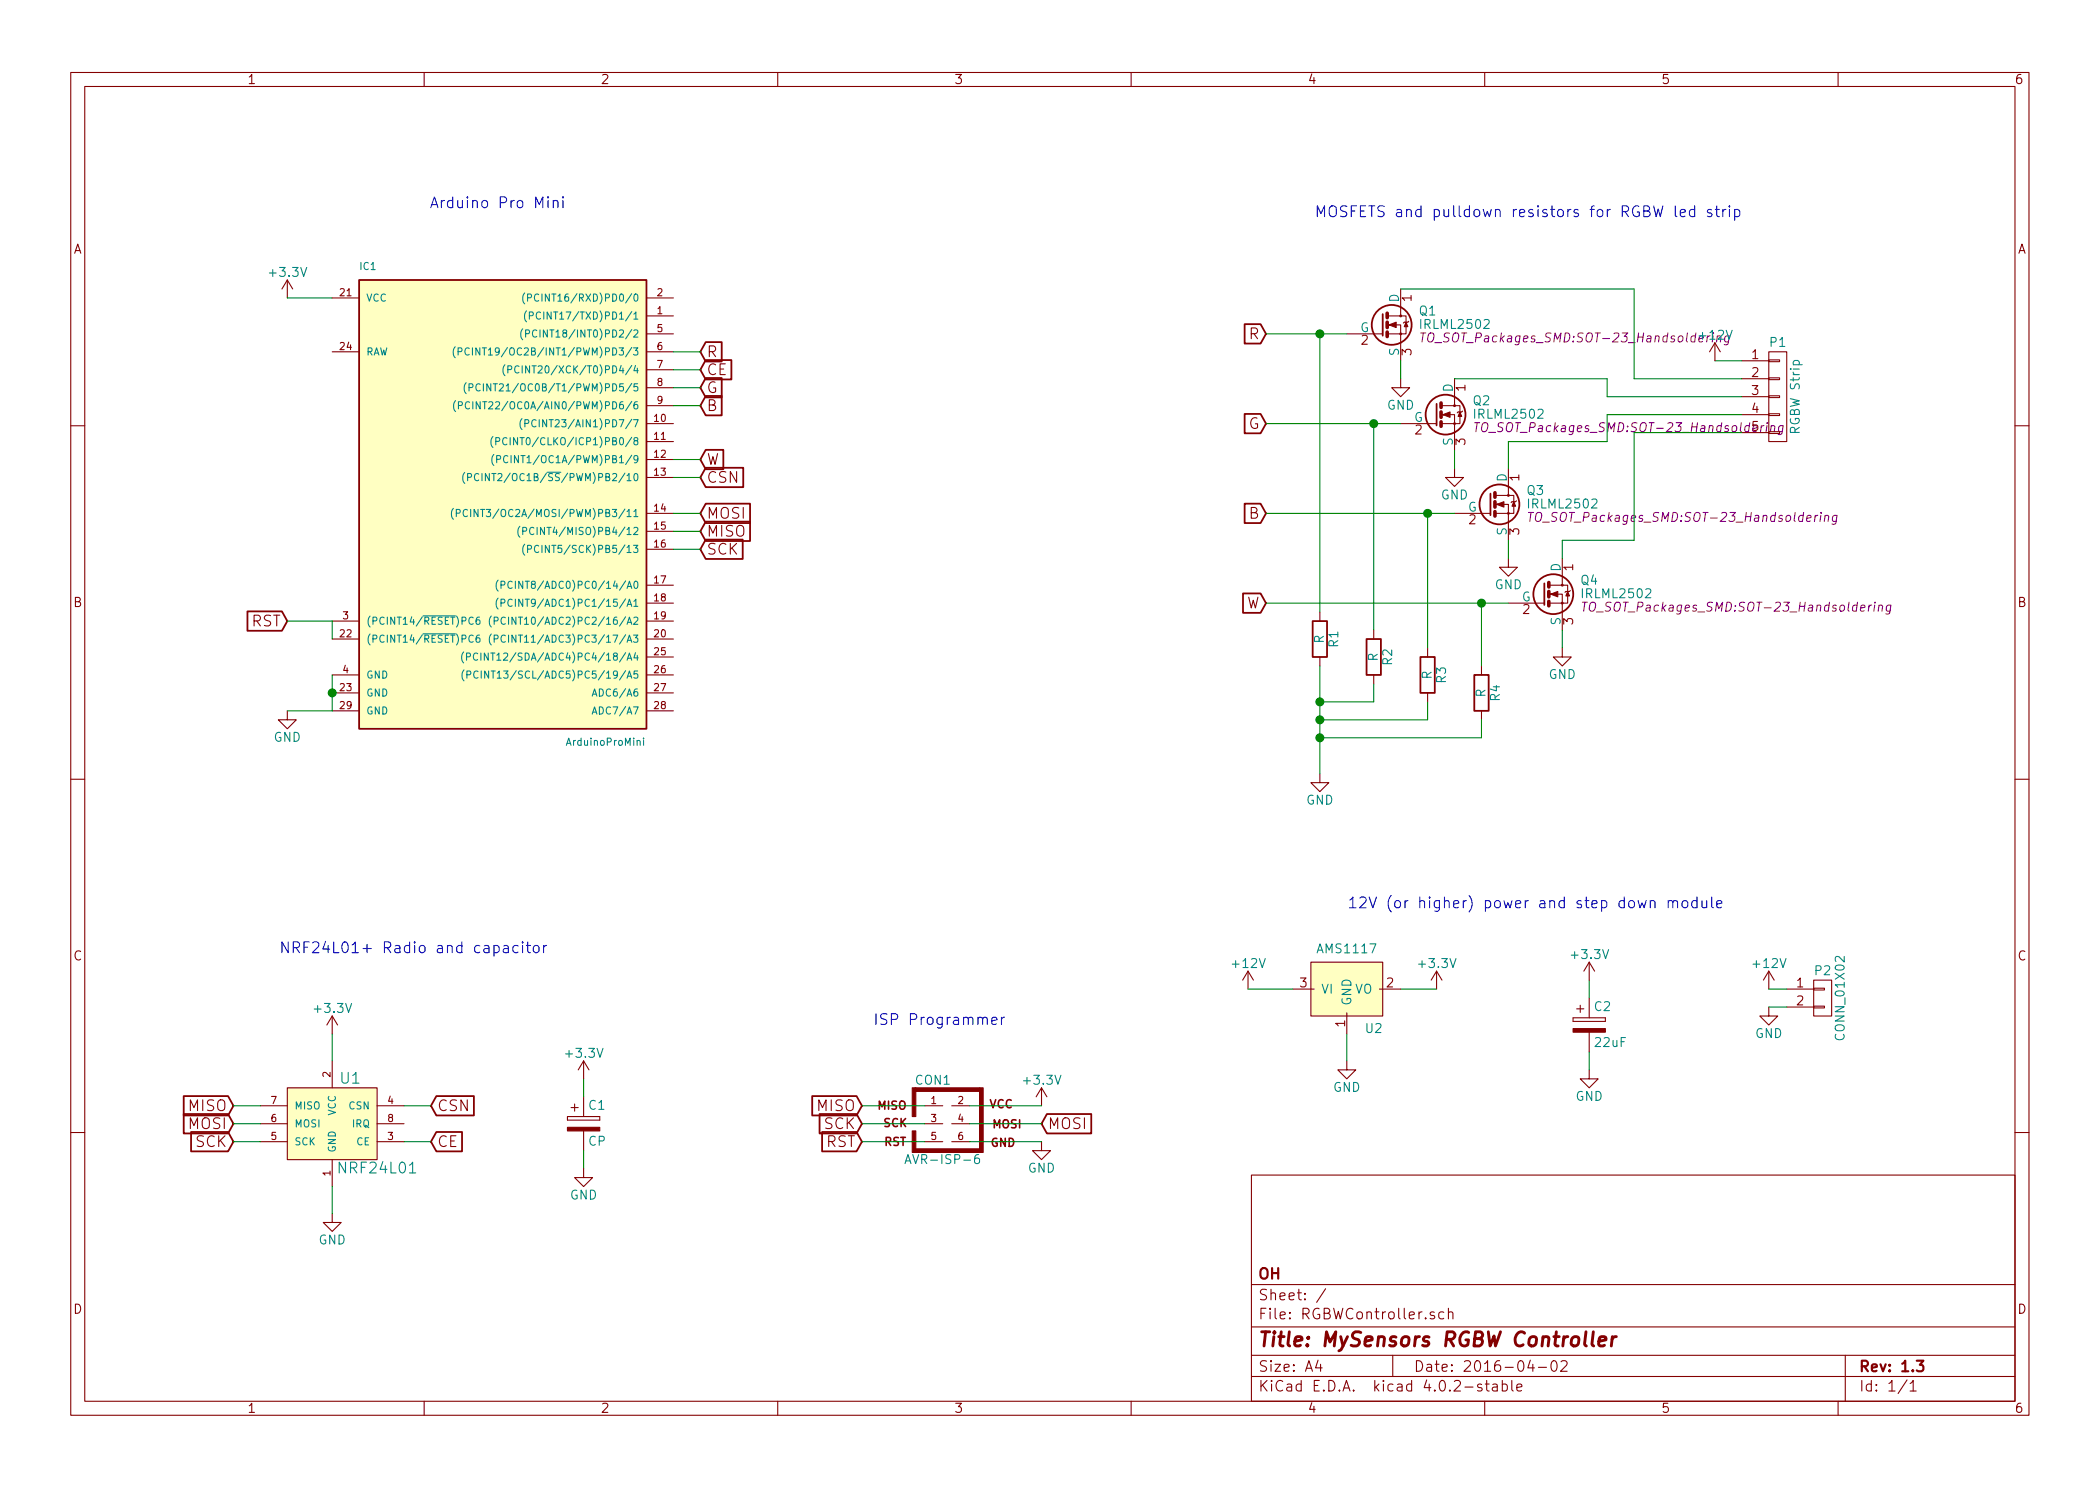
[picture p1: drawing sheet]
EESchema Schematic File Version 2
LIBS:power
LIBS:device
LIBS:transistors
LIBS:conn
LIBS:linear
LIBS:regul
LIBS:74xx
LIBS:cmos4000
LIBS:adc-dac
LIBS:memory
LIBS:xilinx
LIBS:microcontrollers
LIBS:dsp
LIBS:microchip
LIBS:analog_switches
LIBS:motorola
LIBS:texas
LIBS:intel
LIBS:audio
LIBS:interface
LIBS:digital-audio
LIBS:philips
LIBS:display
LIBS:cypress
LIBS:siliconi
LIBS:opto
LIBS:atmel
LIBS:contrib
LIBS:valves
LIBS:mysensors_arduino
LIBS:mysensors_connectors
LIBS:mysensors_logic
LIBS:mysensors_mcu
LIBS:mysensors_memories
LIBS:mysensors_network
LIBS:mysensors_radios
LIBS:mysensors_regulators
LIBS:mysensors_security
LIBS:mysensors_sensors
LIBS:irfz44n
LIBS:RGBWController-cache
EELAYER 25 0
EELAYER END
$Descr A4 11693 8268
encoding utf-8
Sheet 1 1
Title "MySensors RGBW Controller"
Date "2016-04-02"
Rev "1.3"
Comp "OH"
Comment1 ""
Comment2 ""
Comment3 ""
Comment4 ""
$EndDescr
$Comp
L ArduinoProMini IC1
U 1 1
P 2750 2750
F 0 "IC1" H 2000 4000 40  0000 L BNN
F 1 "ArduinoProMini" H 3150 1350 40  0000 L BNN
F 2 "mysensors_arduino:pro_mini" H 2750 2750 30  0001 C CIN
F 3 "" H 2750 2750 60  0000 C CNN
	1    2750 2750
	1    0    0    -1  
$EndComp
Text GLabel 3900 2950 2    60   Input ~ 0
MISO
Text GLabel 3900 3050 2    60   Input ~ 0
SCK
Text GLabel 3900 2850 2    60   Input ~ 0
MOSI
Text GLabel 3900 2650 2    60   Input ~ 0
CSN
Text GLabel 3900 2050 2    60   Input ~ 0
CE
$Comp
L GND #PWR01
U 1 1
P 1600 3950
F 0 "#PWR01" H 1600 3700 50  0001 C CNN
F 1 "GND" H 1600 3800 50  0000 C CNN
F 2 "" H 1600 3950 50  0000 C CNN
F 3 "" H 1600 3950 50  0000 C CNN
	1    1600 3950
	1    0    0    -1  
$EndComp
$Comp
L +3.3V #PWR02
U 1 1
P 1600 1650
F 0 "#PWR02" H 1600 1500 50  0001 C CNN
F 1 "+3.3V" H 1600 1790 50  0000 C CNN
F 2 "" H 1600 1650 50  0000 C CNN
F 3 "" H 1600 1650 50  0000 C CNN
	1    1600 1650
	1    0    0    -1  
$EndComp
Text GLabel 3900 1950 2    60   Input ~ 0
R
Text GLabel 3900 2150 2    60   Input ~ 0
G
Text GLabel 3900 2250 2    60   Input ~ 0
B
Text GLabel 3900 2550 2    60   Input ~ 0
W
Text GLabel 7050 2350 0    60   Input ~ 0
G
Text GLabel 7050 2850 0    60   Input ~ 0
B
Text GLabel 7050 3350 0    60   Input ~ 0
W
Text GLabel 7050 1850 0    60   Input ~ 0
R
$Comp
L IRFZ44N Q1
U 1 1
P 7700 1800
F 0 "Q1" H 7900 1875 50  0000 L CNN
F 1 "IRLML2502" H 7900 1800 50  0000 L CNN
F 2 "TO_SOT_Packages_SMD:SOT-23_Handsoldering" H 7900 1725 50  0000 L CIN
F 3 "" H 7700 1800 50  0000 L CNN
	1    7700 1800
	1    0    0    -1  
$EndComp
$Comp
L IRFZ44N Q2
U 1 1
P 8000 2300
F 0 "Q2" H 8200 2375 50  0000 L CNN
F 1 "IRLML2502" H 8200 2300 50  0000 L CNN
F 2 "TO_SOT_Packages_SMD:SOT-23_Handsoldering" H 8200 2225 50  0000 L CIN
F 3 "" H 8000 2300 50  0000 L CNN
	1    8000 2300
	1    0    0    -1  
$EndComp
$Comp
L IRFZ44N Q3
U 1 1
P 8300 2800
F 0 "Q3" H 8500 2875 50  0000 L CNN
F 1 "IRLML2502" H 8500 2800 50  0000 L CNN
F 2 "TO_SOT_Packages_SMD:SOT-23_Handsoldering" H 8500 2725 50  0000 L CIN
F 3 "" H 8300 2800 50  0000 L CNN
	1    8300 2800
	1    0    0    -1  
$EndComp
$Comp
L IRFZ44N Q4
U 1 1
P 8600 3300
F 0 "Q4" H 8800 3375 50  0000 L CNN
F 1 "IRLML2502" H 8800 3300 50  0000 L CNN
F 2 "TO_SOT_Packages_SMD:SOT-23_Handsoldering" H 8800 3225 50  0000 L CIN
F 3 "" H 8600 3300 50  0000 L CNN
	1    8600 3300
	1    0    0    -1  
$EndComp
$Comp
L CONN_01X05 P1
U 1 1
P 9900 2200
F 0 "P1" H 9900 2500 50  0000 C CNN
F 1 "RGBW Strip" V 10000 2200 50  0000 C CNN
F 2 "Connect:bornier5" H 9900 2200 50  0001 C CNN
F 3 "" H 9900 2200 50  0000 C CNN
	1    9900 2200
	1    0    0    -1  
$EndComp
$Comp
L GND #PWR03
U 1 1
P 7350 4300
F 0 "#PWR03" H 7350 4050 50  0001 C CNN
F 1 "GND" H 7350 4150 50  0000 C CNN
F 2 "" H 7350 4300 50  0000 C CNN
F 3 "" H 7350 4300 50  0000 C CNN
	1    7350 4300
	1    0    0    -1  
$EndComp
$Comp
L R R4
U 1 1
P 8250 3850
F 0 "R4" V 8330 3850 50  0000 C CNN
F 1 "R" V 8250 3850 50  0000 C CNN
F 2 "Resistors_SMD:R_1206_HandSoldering" V 8180 3850 50  0001 C CNN
F 3 "" H 8250 3850 50  0000 C CNN
	1    8250 3850
	1    0    0    -1  
$EndComp
$Comp
L R R3
U 1 1
P 7950 3750
F 0 "R3" V 8030 3750 50  0000 C CNN
F 1 "R" V 7950 3750 50  0000 C CNN
F 2 "Resistors_SMD:R_1206_HandSoldering" V 7880 3750 50  0001 C CNN
F 3 "" H 7950 3750 50  0000 C CNN
	1    7950 3750
	1    0    0    -1  
$EndComp
$Comp
L R R2
U 1 1
P 7650 3650
F 0 "R2" V 7730 3650 50  0000 C CNN
F 1 "R" V 7650 3650 50  0000 C CNN
F 2 "Resistors_SMD:R_1206_HandSoldering" V 7580 3650 50  0001 C CNN
F 3 "" H 7650 3650 50  0000 C CNN
	1    7650 3650
	1    0    0    -1  
$EndComp
$Comp
L R R1
U 1 1
P 7350 3550
F 0 "R1" V 7430 3550 50  0000 C CNN
F 1 "R" V 7350 3550 50  0000 C CNN
F 2 "Resistors_SMD:R_1206_HandSoldering" V 7280 3550 50  0001 C CNN
F 3 "" H 7350 3550 50  0000 C CNN
	1    7350 3550
	1    0    0    -1  
$EndComp
$Comp
L GND #PWR04
U 1 1
P 7800 2100
F 0 "#PWR04" H 7800 1850 50  0001 C CNN
F 1 "GND" H 7800 1950 50  0000 C CNN
F 2 "" H 7800 2100 50  0000 C CNN
F 3 "" H 7800 2100 50  0000 C CNN
	1    7800 2100
	1    0    0    -1  
$EndComp
$Comp
L GND #PWR05
U 1 1
P 8100 2600
F 0 "#PWR05" H 8100 2350 50  0001 C CNN
F 1 "GND" H 8100 2450 50  0000 C CNN
F 2 "" H 8100 2600 50  0000 C CNN
F 3 "" H 8100 2600 50  0000 C CNN
	1    8100 2600
	1    0    0    -1  
$EndComp
$Comp
L GND #PWR06
U 1 1
P 8400 3100
F 0 "#PWR06" H 8400 2850 50  0001 C CNN
F 1 "GND" H 8400 2950 50  0000 C CNN
F 2 "" H 8400 3100 50  0000 C CNN
F 3 "" H 8400 3100 50  0000 C CNN
	1    8400 3100
	1    0    0    -1  
$EndComp
$Comp
L GND #PWR07
U 1 1
P 8700 3600
F 0 "#PWR07" H 8700 3350 50  0001 C CNN
F 1 "GND" H 8700 3450 50  0000 C CNN
F 2 "" H 8700 3600 50  0000 C CNN
F 3 "" H 8700 3600 50  0000 C CNN
	1    8700 3600
	1    0    0    -1  
$EndComp
Wire Wire Line
	3750 3050 3900 3050
Wire Wire Line
	3900 2950 3750 2950
Wire Wire Line
	3750 2850 3900 2850
Wire Wire Line
	3750 2650 3900 2650
Wire Wire Line
	1850 3750 1850 3950
Connection ~ 1850 3850
Wire Wire Line
	1850 1650 1600 1650
Wire Wire Line
	3900 2150 3750 2150
Wire Wire Line
	3900 2250 3750 2250
Wire Wire Line
	3900 1950 3750 1950
Wire Wire Line
	3900 2550 3750 2550
Wire Wire Line
	3750 2050 3900 2050
Wire Wire Line
	1850 3950 1600 3950
Wire Wire Line
	9550 2000 9700 2000
Wire Wire Line
	8100 2600 8100 2500
Wire Wire Line
	8400 3100 8400 3000
Wire Wire Line
	8700 3600 8700 3500
Wire Wire Line
	9100 2100 9700 2100
Wire Wire Line
	8100 2100 8950 2100
Wire Wire Line
	8950 2100 8950 2200
Wire Wire Line
	8950 2200 9700 2200
Wire Wire Line
	8400 2600 8400 2450
Wire Wire Line
	8400 2450 8950 2450
Wire Wire Line
	8950 2450 8950 2300
Wire Wire Line
	8950 2300 9700 2300
Wire Wire Line
	8700 3100 8700 3000
Wire Wire Line
	8700 3000 9100 3000
Wire Wire Line
	9100 3000 9100 2400
Wire Wire Line
	9100 2400 9700 2400
Wire Wire Line
	7800 2000 7800 2100
Wire Wire Line
	7800 1600 9100 1600
Wire Wire Line
	9100 1600 9100 2100
Wire Wire Line
	7350 3700 7350 4300
Wire Wire Line
	7650 3800 7650 3900
Wire Wire Line
	7650 3900 7350 3900
Connection ~ 7350 3900
Wire Wire Line
	7950 3900 7950 4000
Wire Wire Line
	7950 4000 7350 4000
Connection ~ 7350 4000
Wire Wire Line
	8250 4000 8250 4100
Wire Wire Line
	8250 4100 7350 4100
Connection ~ 7350 4100
Wire Wire Line
	7050 1850 7500 1850
Wire Wire Line
	7050 2350 7800 2350
Wire Wire Line
	7050 2850 8100 2850
Wire Wire Line
	7050 3350 8400 3350
Wire Wire Line
	7350 3400 7350 1850
Connection ~ 7350 1850
Wire Wire Line
	7650 3500 7650 2350
Connection ~ 7650 2350
Wire Wire Line
	7950 3600 7950 2850
Connection ~ 7950 2850
Wire Wire Line
	8250 3700 8250 3350
Connection ~ 8250 3350
$Comp
L NRF24L01 U1
U 1 1
P 1850 6250
F 0 "U1" H 1950 6500 60  0000 C CNN
F 1 "NRF24L01" H 2100 6000 60  0000 C CNN
F 2 "mysensors_radios:NRF24L01" H 1850 6100 60  0001 C CNN
F 3 "" H 1850 6100 60  0000 C CNN
	1    1850 6250
	1    0    0    -1  
$EndComp
$Comp
L +3.3V #PWR08
U 1 1
P 1850 5750
F 0 "#PWR08" H 1850 5600 50  0001 C CNN
F 1 "+3.3V" H 1850 5890 50  0000 C CNN
F 2 "" H 1850 5750 50  0000 C CNN
F 3 "" H 1850 5750 50  0000 C CNN
	1    1850 5750
	1    0    0    -1  
$EndComp
$Comp
L GND #PWR09
U 1 1
P 1850 6750
F 0 "#PWR09" H 1850 6500 50  0001 C CNN
F 1 "GND" H 1850 6600 50  0000 C CNN
F 2 "" H 1850 6750 50  0000 C CNN
F 3 "" H 1850 6750 50  0000 C CNN
	1    1850 6750
	1    0    0    -1  
$EndComp
Text GLabel 1300 6250 0    60   Input ~ 0
MOSI
Text GLabel 1300 6150 0    60   Input ~ 0
MISO
Text GLabel 1300 6350 0    60   Input ~ 0
SCK
Text GLabel 2400 6150 2    60   Input ~ 0
CSN
Text GLabel 2400 6350 2    60   Input ~ 0
CE
Wire Wire Line
	1850 6750 1850 6600
Wire Wire Line
	1850 5900 1850 5750
Wire Wire Line
	1300 6150 1450 6150
Wire Wire Line
	1300 6250 1450 6250
Wire Wire Line
	1300 6350 1450 6350
Wire Wire Line
	2250 6150 2400 6150
Wire Wire Line
	2250 6350 2400 6350
$Comp
L +3.3V #PWR010
U 1 1
P 8000 5500
F 0 "#PWR010" H 8000 5350 50  0001 C CNN
F 1 "+3.3V" H 8000 5640 50  0000 C CNN
F 2 "" H 8000 5500 50  0000 C CNN
F 3 "" H 8000 5500 50  0000 C CNN
	1    8000 5500
	1    0    0    -1  
$EndComp
$Comp
L GND #PWR011
U 1 1
P 9850 5600
F 0 "#PWR011" H 9850 5350 50  0001 C CNN
F 1 "GND" H 9850 5450 50  0000 C CNN
F 2 "" H 9850 5600 50  0000 C CNN
F 3 "" H 9850 5600 50  0000 C CNN
	1    9850 5600
	1    0    0    -1  
$EndComp
$Comp
L CP C1
U 1 1
P 3250 6250
F 0 "C1" H 3275 6350 50  0000 L CNN
F 1 "CP" H 3275 6150 50  0000 L CNN
F 2 "Capacitors_ThroughHole:C_Radial_D5_L11_P2.5" H 3288 6100 50  0001 C CNN
F 3 "" H 3250 6250 50  0000 C CNN
	1    3250 6250
	1    0    0    -1  
$EndComp
Wire Wire Line
	3250 6000 3250 6100
Wire Wire Line
	3250 6400 3250 6500
$Comp
L +12V #PWR012
U 1 1
P 9850 5500
F 0 "#PWR012" H 9850 5350 50  0001 C CNN
F 1 "+12V" H 9850 5640 50  0000 C CNN
F 2 "" H 9850 5500 50  0000 C CNN
F 3 "" H 9850 5500 50  0000 C CNN
	1    9850 5500
	1    0    0    -1  
$EndComp
Wire Wire Line
	7800 5500 8000 5500
$Comp
L CONN_01X02 P2
U 1 1
P 10150 5550
F 0 "P2" H 10150 5700 50  0000 C CNN
F 1 "CONN_01X02" V 10250 5550 50  0000 C CNN
F 2 "Connect:bornier2" H 10150 5550 50  0001 C CNN
F 3 "" H 10150 5550 50  0000 C CNN
	1    10150 5550
	1    0    0    -1  
$EndComp
Wire Wire Line
	9850 5500 9950 5500
Wire Wire Line
	9850 5600 9950 5600
$Comp
L GND #PWR013
U 1 1
P 8850 5950
F 0 "#PWR013" H 8850 5700 50  0001 C CNN
F 1 "GND" H 8850 5800 50  0000 C CNN
F 2 "" H 8850 5950 50  0000 C CNN
F 3 "" H 8850 5950 50  0000 C CNN
	1    8850 5950
	1    0    0    -1  
$EndComp
$Comp
L CP C2
U 1 1
P 8850 5700
F 0 "C2" H 8875 5800 50  0000 L CNN
F 1 "22uF" H 8875 5600 50  0000 L CNN
F 2 "Capacitors_Tantalum_SMD:TantalC_SizeC_EIA-6032_HandSoldering" H 8888 5550 50  0001 C CNN
F 3 "" H 8850 5700 50  0000 C CNN
	1    8850 5700
	1    0    0    -1  
$EndComp
Wire Wire Line
	8850 5950 8850 5850
Wire Wire Line
	8850 5550 8850 5450
Text Notes 3150 1150 2    60   ~ 0
Arduino Pro Mini
Text Notes 3050 5300 2    60   ~ 0
NRF24L01+ Radio and capacitor
Text Notes 9600 5050 2    60   ~ 0
12V (or higher) power and step down module
Text Notes 9700 1200 2    60   ~ 0
MOSFETS and pulldown resistors for RGBW led strip
$Comp
L +3.3V #PWR014
U 1 1
P 3250 6000
F 0 "#PWR014" H 3250 5850 50  0001 C CNN
F 1 "+3.3V" H 3250 6140 50  0000 C CNN
F 2 "" H 3250 6000 50  0000 C CNN
F 3 "" H 3250 6000 50  0000 C CNN
	1    3250 6000
	1    0    0    -1  
$EndComp
$Comp
L GND #PWR015
U 1 1
P 3250 6500
F 0 "#PWR015" H 3250 6250 50  0001 C CNN
F 1 "GND" H 3250 6350 50  0000 C CNN
F 2 "" H 3250 6500 50  0000 C CNN
F 3 "" H 3250 6500 50  0000 C CNN
	1    3250 6500
	1    0    0    -1  
$EndComp
$Comp
L GND #PWR016
U 1 1
P 7500 5900
F 0 "#PWR016" H 7500 5650 50  0001 C CNN
F 1 "GND" H 7500 5750 50  0000 C CNN
F 2 "" H 7500 5900 50  0000 C CNN
F 3 "" H 7500 5900 50  0000 C CNN
	1    7500 5900
	1    0    0    -1  
$EndComp
$Comp
L +12V #PWR017
U 1 1
P 6950 5500
F 0 "#PWR017" H 6950 5350 50  0001 C CNN
F 1 "+12V" H 6950 5640 50  0000 C CNN
F 2 "" H 6950 5500 50  0000 C CNN
F 3 "" H 6950 5500 50  0000 C CNN
	1    6950 5500
	1    0    0    -1  
$EndComp
$Comp
L AVR-ISP-6 CON1
U 1 1
P 5300 6250
F 0 "CON1" H 5195 6490 50  0000 C CNN
F 1 "AVR-ISP-6" H 5035 6020 50  0000 L BNN
F 2 "Pin_Headers:Pin_Header_Straight_2x03" V 4780 6290 50  0001 C CNN
F 3 "" H 5275 6250 50  0000 C CNN
	1    5300 6250
	1    0    0    -1  
$EndComp
Text GLabel 4800 6150 0    60   Input ~ 0
MISO
Text GLabel 5800 6250 2    60   Input ~ 0
MOSI
Text GLabel 4800 6250 0    60   Input ~ 0
SCK
$Comp
L +3.3V #PWR018
U 1 1
P 5800 6150
F 0 "#PWR018" H 5800 6000 50  0001 C CNN
F 1 "+3.3V" H 5800 6290 50  0000 C CNN
F 2 "" H 5800 6150 50  0000 C CNN
F 3 "" H 5800 6150 50  0000 C CNN
	1    5800 6150
	1    0    0    -1  
$EndComp
$Comp
L GND #PWR019
U 1 1
P 5800 6350
F 0 "#PWR019" H 5800 6100 50  0001 C CNN
F 1 "GND" H 5800 6200 50  0000 C CNN
F 2 "" H 5800 6350 50  0000 C CNN
F 3 "" H 5800 6350 50  0000 C CNN
	1    5800 6350
	1    0    0    -1  
$EndComp
Text GLabel 1600 3450 0    60   Input ~ 0
RST
Wire Wire Line
	1600 3450 1850 3450
Wire Wire Line
	1850 3450 1850 3550
Text GLabel 4800 6350 0    60   Input ~ 0
RST
Wire Wire Line
	4800 6350 5150 6350
Wire Wire Line
	5150 6250 4800 6250
Wire Wire Line
	5150 6150 4800 6150
Wire Wire Line
	5400 6150 5800 6150
Wire Wire Line
	5400 6250 5800 6250
Wire Wire Line
	5400 6350 5800 6350
Text Notes 5600 5700 2    60   ~ 0
ISP Programmer
$Comp
L +12V #PWR020
U 1 1
P 9550 2000
F 0 "#PWR020" H 9550 1850 50  0001 C CNN
F 1 "+12V" H 9550 2140 50  0000 C CNN
F 2 "" H 9550 2000 50  0000 C CNN
F 3 "" H 9550 2000 50  0000 C CNN
	1    9550 2000
	1    0    0    -1  
$EndComp
$Comp
L AMS1117 U2
U 1 1
P 7600 5500
F 0 "U2" H 7700 5250 50  0000 R BNN
F 1 "AMS1117" H 7500 5750 50  0000 C TNN
F 2 "TO_SOT_Packages_SMD:SOT-223" H 7500 5550 60  0001 C CNN
F 3 "" H 7500 5550 60  0000 C CNN
	1    7600 5500
	1    0    0    -1  
$EndComp
Wire Wire Line
	6950 5500 7200 5500
Wire Wire Line
	7500 5900 7500 5750
$Comp
L +3.3V #PWR021
U 1 1
P 8850 5450
F 0 "#PWR021" H 8850 5300 50  0001 C CNN
F 1 "+3.3V" H 8850 5590 50  0000 C CNN
F 2 "" H 8850 5450 50  0000 C CNN
F 3 "" H 8850 5450 50  0000 C CNN
	1    8850 5450
	1    0    0    -1  
$EndComp
$EndSCHEMATC
